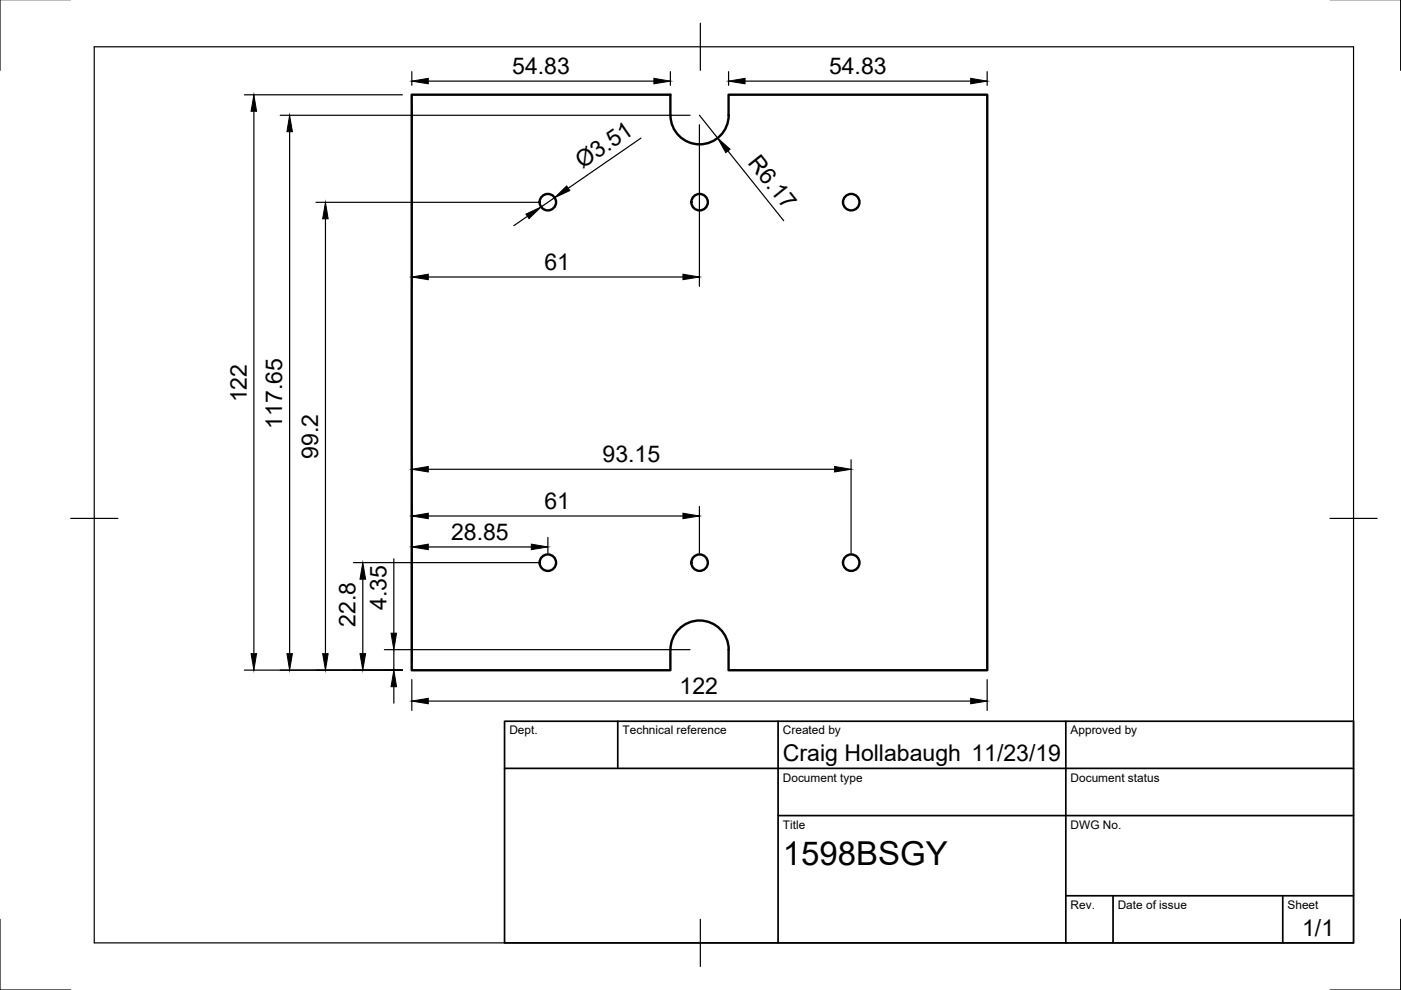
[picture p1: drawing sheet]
<svg xmlns="http://www.w3.org/2000/svg" width="297mm" height="210mm" viewBox="0 0 297 210" stroke-linecap="round" stroke-linejoin="round" font-family="sans-serif">
<!-- layer: Visible -->
<g fill="none" stroke="#000" stroke-width=".51">
<path d="M154.5 24.4v-4.3h54.8v122h-54.8v-4.3M154.5 24.4a6.2 6.2 0 0 1-6.2 6.2 6.2 6.2 0 0 1-6.2-6.2v-4.3h-54.8v122h54.8v-4.4a6.2 6.2 0 0 1 6.2-6.1 6.2 6.2 0 0 1 6.2 6.1"/>
<circle cx="116.2" cy="42.9" r="1.75"/>
<circle cx="148.3" cy="42.9" r="1.75"/>
<circle cx="180.5" cy="42.9" r="1.75"/>
<circle cx="116.2" cy="119.3" r="1.75"/>
<circle cx="148.3" cy="119.3" r="1.75"/>
<circle cx="180.5" cy="119.3" r="1.75"/>
</g>
<!-- layer: Border -->
<path d="M0 -.1v15M297 -.1v15M20 9.9h267v190h-267zM148.5 4.9v10M15 109.9h10M282 109.9h10M0 194.9v15h15M148.5 194.9v10M297 194.9v15h-15" fill="none" stroke="#000" stroke-width=".25"/>
<!-- layer: TitleBlock -->
<path d="M107 152.9h180v47h-180zM131 152.9v10M165 152.9v47M226 152.9v47M107 162.9h180M165 172.9h122M226 189.9h61M236 189.9v10M272 189.9v10" fill="none" stroke="#000" stroke-width=".36"/>
<!-- layer: Dimensions -->
<g fill="none" stroke="#000" stroke-width=".25">
<path d="M87.3 15.2v2.9M90.8 17.2h47.8M142.1 15.2v2.9M154.5 15.2v2.9M158 17.2h47.8M209.3 15.2v2.9M51.8 20.1h33.5M53.8 23.6v115M59.4 24.4h86.9M61.4 27.9v110.7M87.3 22.1v38.6M135.9 29.3l-15.4 10.6"/>
<path d="M148.3 26.5v34.2M148.3 24.4l3.8 4.9M154.3 32l11.9 14.8M67 42.9h47.2M69 46.4v92.2M90.8 58.7h54M111.8 45.9l-2.9 2M117.6 41.9l-2.9 2M87.3 97.5v42.6M90.8 99.5h86.2M180.4 97.5v19.8M74.9 119.3h39.3"/>
<path d="M83.5 118.5v15.8M90.8 116h21.8M90.8 109.4h54M116.2 114v3.3M148.3 107.4v9.9M76.9 122.8v15.8M81.5 137.7h64.8M83.5 137.7v4.4M51.8 142.1h33.5M83.5 145.6v3.5M87.3 144.1v6.5M90.8 148.6h115"/>
<path d="M209.3 144.1v6.5"/>
</g>
<g fill="#000" stroke="#000" stroke-width=".21">
<path d="M87.3 17.2l3.5-.6v1.2zM138.6 16.6l3.5 .6-3.5 .6zM154.5 17.2l3.5-.6v1.2zM205.8 16.6l3.5 .6-3.5 .6zM53.8 20.1l.6 3.5h-1.2zM61.4 24.4l.6 3.5h-1.2zM117.6 41.9l2.5-2.5 .7 1zM152.1 29.3l2.7 2.3-.9 .8zM69 42.9l.6 3.5h-1.2zM87.3 58.7l3.5-.6v1.2zM111.5 45.4l3.2-1.5-2.5 2.4zM144.8 58.1l3.5 .6-3.5 .6z"/>
<path d="M87.3 99.5l3.5-.6v1.2zM177 98.9l3.4 .6-3.4 .6zM87.3 116l3.5-.6v1.1zM87.3 109.4l3.5-.6v1.2zM112.6 115.4l3.6 .6-3.6 .5zM144.8 108.8l3.5 .6-3.5 .6zM53.2 138.6h1.2l-.6 3.5zM60.8 138.6h1.2l-.6 3.5zM68.4 138.6h1.2l-.6 3.5zM76.3 138.6h1.2l-.6 3.5zM76.9 119.3l.6 3.5h-1.2zM82.9 134.3h1.2l-.6 3.4z"/>
<path d="M83.5 142.1l.6 3.5h-1.2zM87.3 148.6l3.5-.5v1.1zM205.8 148.1l3.5 .5-3.5 .6z"/>
</g>
<text font-size="7" x="166" y="183.4">1598BSGY</text>
<g font-size="4.9">
<text x="108.6" y="15.6">54.83</text>
<text x="175.8" y="15.6">54.83</text>
<text x="123.5" y="35.8" transform="rotate(-35 123.5 35.8)">Ø3.51</text>
<text x="158.4" y="34.6" transform="rotate(51 158.4 34.6)">R6.17</text>
<text x="115.4" y="57.2">61</text>
<text x="52.3" y="85.3" transform="rotate(-90 52.3 85.3)">122</text>
<text x="59.9" y="90.9" transform="rotate(-90 59.9 90.9)">117.65</text>
<text x="67.4" y="97.2" transform="rotate(-90 67.4 97.2)">99.2</text>
<text x="127.8" y="97.9">93.15</text>
<text x="115.4" y="107.8">61</text>
<text x="95.6" y="114.4">28.85</text>
<text x="81.9" y="129.3" transform="rotate(-90 81.9 129.3)">4.35</text>
<text x="75.4" y="132.9" transform="rotate(-90 75.4 132.9)">22.8</text>
<text x="144.1" y="147.1">122</text>
<text x="166" y="161.4">Craig Hollabaugh 11/23/19</text>
<text x="276.1" y="198.6">1/1</text>
</g>
<g font-size="2.5">
<text x="108" y="155.7">Dept.</text>
<text x="132" y="155.7">Technical reference</text>
<text x="166" y="155.7">Created by</text>
<text x="227" y="155.7">Approved by</text>
<text x="166" y="165.7">Document type</text>
<text x="227" y="165.7">Document status</text>
<text x="166" y="175.7">Title</text>
<text x="227" y="175.7">DWG No.</text>
<text x="227" y="192.7">Rev.</text>
<text x="237" y="192.7">Date of issue</text>
<text x="273" y="192.7">Sheet</text>
</g>
</svg>
